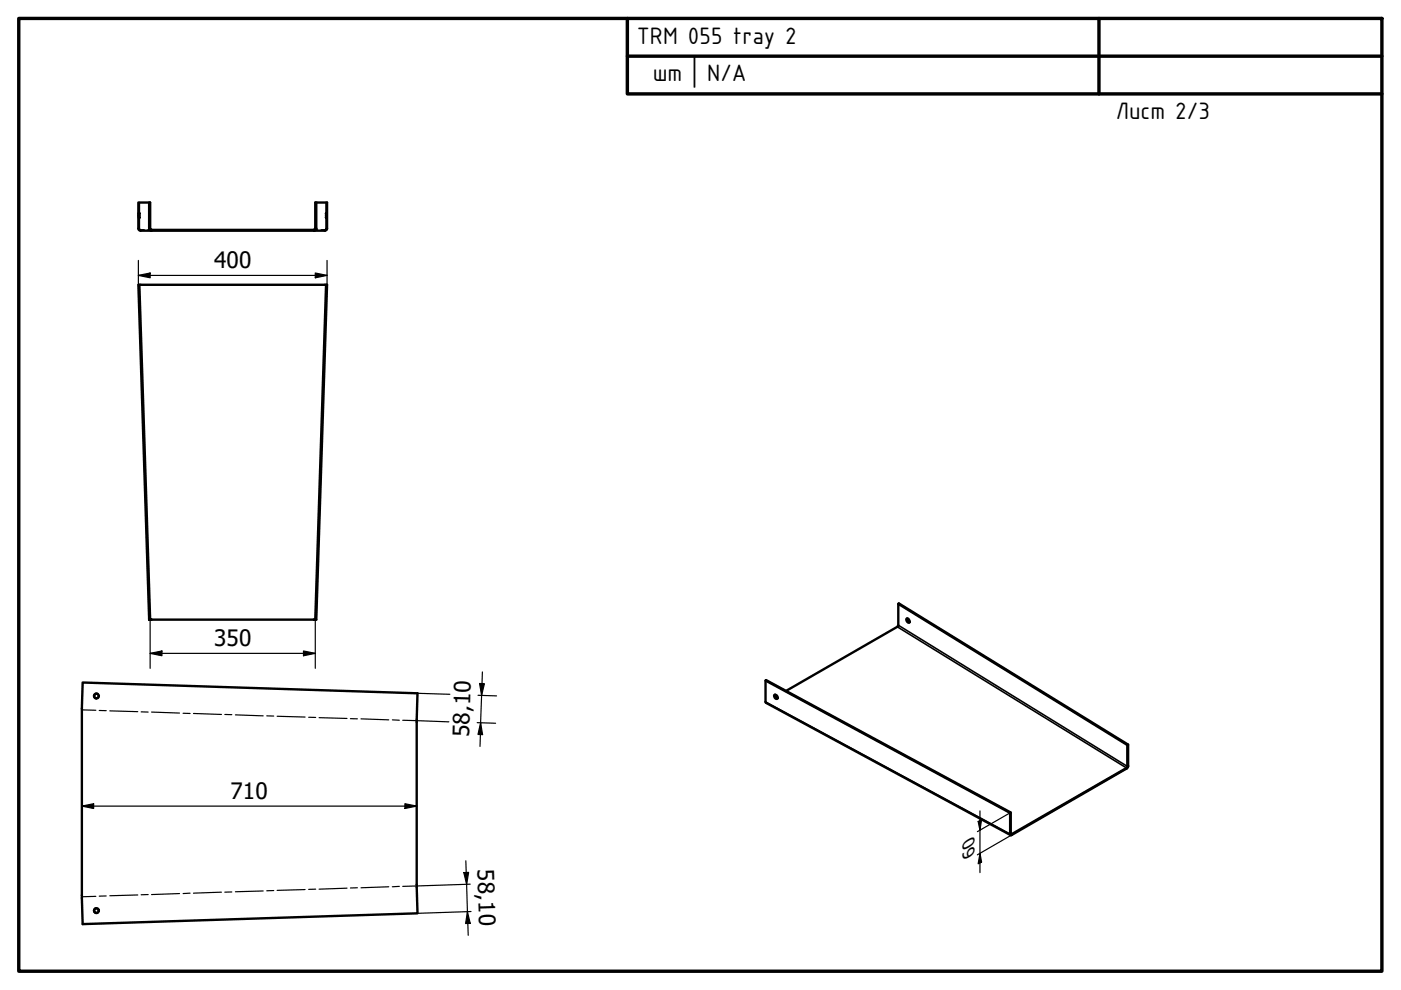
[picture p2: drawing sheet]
<svg xmlns="http://www.w3.org/2000/svg" width="297mm" height="210mm" viewBox="0 0 297 210" stroke-linecap="round" stroke-linejoin="round" font-family="sans-serif">
<!-- layer: Hidden (ISO) -->
<g fill="none" stroke="#000" stroke-width=".34">
<path d="M29.3 48.4h.2M29.4 46.2l.1 2.2M29.5 48.4l.1 .2M29.5 42.9l-.1 2.3M29.6 45.2h.1M29.6 46.2h.1M29.6 45.4v-.2v1v-.2M29.7 48.7h.9M29.8 48.9h.1M31.4 48.7h.7M66.5 48.7h.8M68.1 48.7h.8"/>
<path d="M68.9 48.7v.1M68.9 48.9h.1M69 48.7h-.1M69 45.4v-.2v1v-.2M69 45.2h.1M69 46.2h.1M69.1 48.4v.2M69.1 48.4h.2M69.1 42.9v2.2M69.1 46.2v2.2M69.2 45.2h.1M69.2 46.2h.1"/>
<path d="M29.3 60.4h.2M29.4 62.9h.2M29.5 63.9h.1M29.6 63.9h.1M29.7 60.4h.1M68.9 60.4h.1M69 62.9h.3M69 63.9h.1M69.2 60.4h.1M69.2 63.9h.1M20.5 147.1l.4 .2M20.9 147.8l-.5 .3"/>
<path d="M20.4 192.6l.5 .2M20.9 193.3l-.4 .3"/>
</g>
<!-- layer: Visible (ISO) -->
<g fill="none" stroke="#000" stroke-width=".51">
<path d="M29.4 45.2v1zM31.6 42.9h-2.3v5.6l.4 .4h39.3l.3-.4v-5.6h-2.2M31.6 48.4l.2 .4 .3 .1v-.2M31.6 48.4v-5.5h.2v5.5M31.6 48.4h.2M31.8 48.4l.3 .3M32.1 48.7h34.4M66.8 48.4l-.3 .3M66.8 48.4v-5.5h.3v5.5M66.8 48.4h.3M67.1 48.4l-.3 .4-.3 .1v-.2M69.3 45.2v1z"/>
<path d="M29.3 60.4h.2l2.3 71h-.2zM29.5 60.4h39.6M69.1 60.4h.2l-2.2 71h-.3zM31.6 131.4h.5h-.3M32.1 131.4h34.4M66.5 131.4h.6M66.5 131.4h.3M190.5 128l.1-.1 48.6 30M192.2 131.2a.5 .5 0 0 1 .6 .2 .5 .5 0 0 1-.1 .7l-.1-.1a.7 .7 0 0 1-.4-.8zM192.4 131.1v.5l.4 .4M17.5 144.7l71 2.3-.2 5.5v35.6l.2 5.5-71 2.3-.1-5.5v-40.2zM20.5 147.1a.51 .51 0 0 0-.6 .5 .51 .51 0 0 0 .5 .5"/>
<path d="M162.3 144.3l51.9 28.1M164.2 147.4a.49 .49 0 0 1 .6 .2 .49 .49 0 0 1-.1 .6 .63 .63 0 0 1-.5-.8zM164.3 147.3v.2a.59 .59 0 0 0 .5 .6M164.8 147.6l-.4 .2M166.7 146.5l23.5-13.6 .3-.3v-4.6l48.5 30v4.5M239 158l.2-.1v4.5M214.2 176.8l.1 .3h.2M214.3 176.8v-4.5l-51.9-28.1-.1 .1v4.6l.1 .1 51.8 28.1M214.3 176.8l.2 .1M214.3 172.3l-.1 .1v4.4M214.3 176.8h-.1M214.5 176.9v.2"/>
<path d="M238.8 162.8v.2M238.8 163l-24.3 14.1M238.8 162.8l-24.3 14.1M239 162.5l-.2 .3M239.2 162.4l-.4 .6M239.2 162.4l-.2 .1M20.4 192.6a.49 .49 0 0 0-.5 .5 .49 .49 0 0 0 .6 .5"/>
<circle cx="20.5" cy="147.6" r=".5"/>
<circle cx="20.4" cy="193.1" r=".51"/>
</g>
<!-- layer: Visible Narrow (ISO) -->
<path d="M190.2 132.9l48.6 29.9M190.5 132.6l48.5 29.9M162.3 148.8l51.9 28M214.3 176.8l.2 .1" fill="none" stroke="#000" stroke-width=".34"/>
<!-- layer: Hidden (ISO) -->
<g fill="#000">
<circle cx="20.4" cy="147.1" r=".17"/>
<circle cx="20.4" cy="148.1" r=".17"/>
<circle cx="20.5" cy="147.1" r=".17"/>
<circle cx="20.4" cy="193.6" r=".17"/>
<circle cx="20.4" cy="192.6" r=".17"/>
<circle cx="20.5" cy="193.6" r=".17"/>
</g>
<!-- layer: Bend Centerline (ISO) -->
<g fill="none" stroke="#000" stroke-width=".25">
<path d="M17.4 150.5l2.9 .1M21 150.6l1.5 .1M23.3 150.7l5.9 .2M29.9 150.9l1.5 .1M32.1 151l6 .2M38.8 151.2l1.5 .1M41 151.3l5.9 .2M47.7 151.5h1.4M49.9 151.6l5.9 .2M56.6 151.8h1.4M58.8 151.9l5.9 .1M65.4 152.1h1.5"/>
<path d="M67.6 152.2l6 .1M74.3 152.4h1.5M76.5 152.4l5.9 .2M83.2 152.6l1.5 .1M85.4 152.7l2.9 .1M20.3 190l-2.9 .1M22.5 190h-1.5M29.2 189.8l-5.9 .1M31.4 189.7h-1.5M38.1 189.5l-6 .2M40.3 189.4l-1.5 .1M46.9 189.2l-5.9 .2"/>
<path d="M49.1 189.1l-1.4 .1M55.8 188.9l-5.9 .2M58 188.8l-1.4 .1M64.7 188.6l-5.9 .2M66.9 188.5l-1.5 .1M73.6 188.3l-6 .2M75.8 188.2l-1.5 .1M82.4 188l-5.9 .2M84.7 187.9l-1.5 .1M88.3 187.8l-2.9 .1"/>
</g>
<!-- layer: Border (ISO) -->
<path d="M4 3.9h289v202h-289zM133 3.9v16h160M133 11.9h160M233 3.9v16" fill="none" stroke="#000" stroke-width=".72"/>
<!-- layer: Dimension (ISO) -->
<g fill="none" stroke="#000" stroke-width=".25">
<path d="M29.3 58.4l2.5-.5v1zM29.3 58.4h40M29.3 55.2v5.2M66.8 57.9l2.5 .5-2.5 .5zM69.3 55.2v5.2M31.8 138.5l2.5-.5v1zM31.8 138.5h35M31.8 131.4v10.3M64.3 138l2.5 .5-2.5 .5zM66.8 131.4v10.3M88.3 152.8l6.9 .2M88.5 147l6.9 .2"/>
<path d="M101.2 153.2l3.9 .1M101.3 147.4l4 .1M101.7 144.9l1 .1-.6 2.5zM101.9 153.3l.4 2.5-1-.1zM102.3 142.5l-.5 15.8M17.4 170.9l2.5-.5v1zM17.4 170.9h70.9M85.9 170.4l2.4 .5-2.4 .5zM207.4 174.2l.7-.4-.3 2.2zM207.8 171.9v13.1M214.3 172.3l-7.1 4M214.5 177.1l-7.3 4.1"/>
<path d="M98.3 185h1.1l-.5 2.5zM98.8 182.5l.5 15.8M99.1 193.3l.6 2.5h-1zM99.7 187.5l-11.4 .3M99.9 193.3l-11.4 .3M207.8 180.9l.3 1.9-.7 .3z"/>
</g>
<path d="M29.3 58.4l2.5-.5v1zM66.8 57.9l2.5 .5-2.5 .5zM31.8 138.5l2.5-.5v1zM64.3 138l2.5 .5-2.5 .5zM101.7 144.9l1 .1-.6 2.5zM101.9 153.3l.4 2.5-1-.1zM17.4 170.9l2.5-.5v1zM85.9 170.4l2.4 .5-2.4 .5zM207.4 174.2l.7-.4-.3 2.2zM98.3 185h1.1l-.5 2.5zM99.1 193.3l.6 2.5h-1zM207.8 180.9l.3 1.9-.7 .3z" fill="#000"/>
<g font-size="5.4">
<text x="135" y="9.4">TRM 055 tray 2</text>
<text x="138.4" y="17.2">шт | N/A</text>
<text x="236.6" y="25.3">Лист 2/3</text>
</g>
<g font-size="4.8">
<text x="45.4" y="56.8">400</text>
<text x="45.4" y="136.9">350</text>
<text x="99.4" y="156.3" transform="rotate(-88 99.4 156.3)">58,10</text>
<text x="48.9" y="169.3">710</text>
<text x="101.2" y="184.3" transform="rotate(88 101.2 184.3)">58,10</text>
</g>
<text font-size="3.9" x="206.6" y="181.3" transform="rotate(-90 206.6 181.3)">60</text>
</svg>
